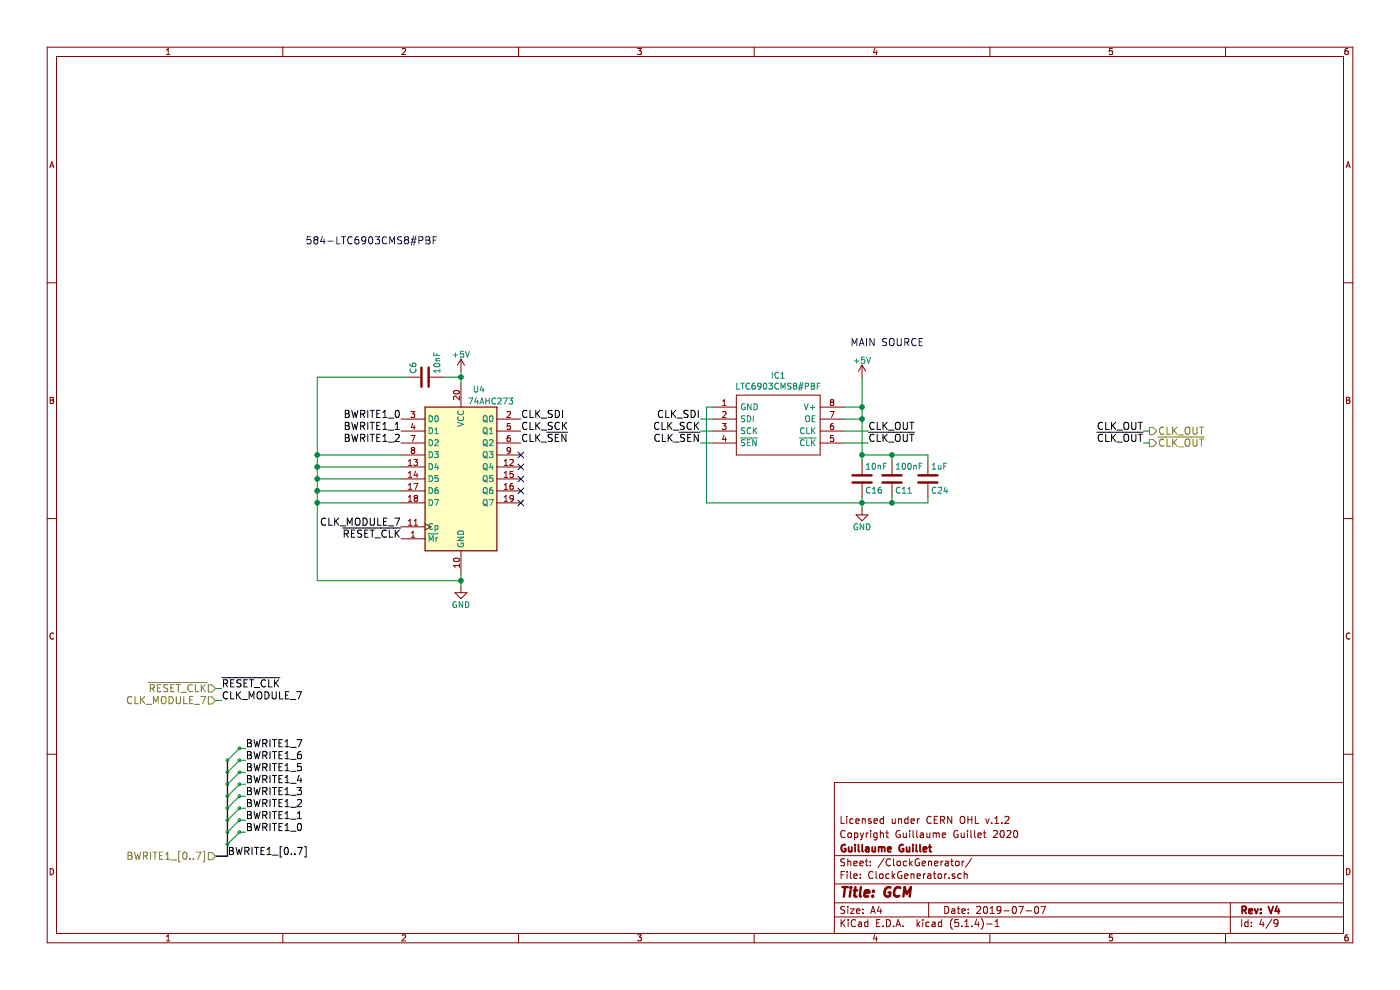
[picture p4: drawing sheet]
EESchema Schematic File Version 4
LIBS:Project_GCM-cache
EELAYER 30 0
EELAYER END
$Descr A4 11693 8268
encoding utf-8
Sheet 4 9
Title "GCM"
Date "2019-07-07"
Rev "V4"
Comp "Guillaume Guillet"
Comment1 "Copyright Guillaume Guillet 2020"
Comment2 "Licensed under CERN OHL v.1.2"
Comment3 ""
Comment4 ""
$EndDescr
$Comp
L Device:C C11
U 1 1
P 7450 4000
AR Path="/5B331E04" Ref="C11"  Part="1" 
AR Path="/5B3313A4/5B331E04" Ref="C11"  Part="1" 
F 0 "C11" H 7475 4100 50  0000 L CNN
F 1 "100nF" H 7475 3900 50  0000 L CNN
F 2 "Capacitor_SMD:C_1206_3216Metric" H 7488 3850 50  0001 C CNN
F 3 "" H 7450 4000 50  0001 C CNN
	1    7450 4000
	1    0    0    1   
$EndComp
Text Label 9550 3600 2    60   ~ 0
CLK_OUT
Text HLabel 9600 3600 2    60   Output ~ 0
CLK_OUT
Wire Wire Line
	9550 3600 9600 3600
Text Notes 2550 2050 0    60   ~ 0
584-LTC6903CMS8#PBF 
$Comp
L power:+5V #PWR065
U 1 1
P 7200 3150
AR Path="/5C673D08" Ref="#PWR065"  Part="1" 
AR Path="/5B3313A4/5C673D08" Ref="#PWR065"  Part="1" 
F 0 "#PWR065" H 7200 3000 50  0001 C CNN
F 1 "+5V" H 7200 3290 50  0000 C CNN
F 2 "" H 7200 3150 50  0001 C CNN
F 3 "" H 7200 3150 50  0001 C CNN
	1    7200 3150
	1    0    0    -1  
$EndComp
Wire Wire Line
	7050 3400 7200 3400
Wire Wire Line
	7200 3150 7200 3400
Connection ~ 7200 3400
$Comp
L power:GND #PWR066
U 1 1
P 7200 4250
AR Path="/5C674665" Ref="#PWR066"  Part="1" 
AR Path="/5B3313A4/5C674665" Ref="#PWR066"  Part="1" 
F 0 "#PWR066" H 7200 4000 50  0001 C CNN
F 1 "GND" H 7200 4100 50  0000 C CNN
F 2 "" H 7200 4250 50  0001 C CNN
F 3 "" H 7200 4250 50  0001 C CNN
	1    7200 4250
	1    0    0    -1  
$EndComp
Wire Wire Line
	7200 4150 7200 4200
Wire Wire Line
	5900 4200 7200 4200
Wire Wire Line
	5900 4200 5900 3400
Wire Wire Line
	5900 3400 5950 3400
Connection ~ 7200 4200
Wire Wire Line
	5950 3700 5850 3700
Wire Wire Line
	5850 3600 5950 3600
Wire Wire Line
	5950 3500 5850 3500
Text Label 4350 3500 0    60   ~ 0
CLK_SDI
Text Label 4350 3600 0    60   ~ 0
CLK_SCK
Text Label 4350 3700 0    60   ~ 0
CLK_~SEN
Text Label 5850 3500 2    60   ~ 0
CLK_SDI
Text Label 5850 3600 2    60   ~ 0
CLK_SCK
Text Label 5850 3700 2    60   ~ 0
CLK_~SEN
Wire Wire Line
	7050 3600 7250 3600
Wire Wire Line
	7050 3700 7250 3700
Text Label 9550 3700 2    60   ~ 0
~CLK_OUT
Text HLabel 9600 3700 2    60   Output ~ 0
~CLK_OUT
Wire Wire Line
	9550 3700 9600 3700
Text Label 7250 3700 0    60   ~ 0
~CLK_OUT
Text Label 7250 3600 0    60   ~ 0
CLK_OUT
Text Notes 7100 2900 0    60   ~ 0
MAIN SOURCE
Text Label 1850 5850 0    60   ~ 0
CLK_MODULE_7
Text Label 3350 3500 2    60   ~ 0
BWRITE1_0
Text Label 3350 3600 2    60   ~ 0
BWRITE1_1
Text Label 3350 3700 2    60   ~ 0
BWRITE1_2
$Comp
L power:+5V #PWR067
U 1 1
P 3850 3100
AR Path="/5C68BAC0" Ref="#PWR067"  Part="1" 
AR Path="/5B3313A4/5C68BAC0" Ref="#PWR067"  Part="1" 
F 0 "#PWR067" H 3850 2950 50  0001 C CNN
F 1 "+5V" H 3850 3240 50  0000 C CNN
F 2 "" H 3850 3100 50  0001 C CNN
F 3 "" H 3850 3100 50  0001 C CNN
	1    3850 3100
	1    0    0    -1  
$EndComp
$Comp
L power:GND #PWR068
U 1 1
P 3850 4900
AR Path="/5C68BAC6" Ref="#PWR068"  Part="1" 
AR Path="/5B3313A4/5C68BAC6" Ref="#PWR068"  Part="1" 
F 0 "#PWR068" H 3850 4650 50  0001 C CNN
F 1 "GND" H 3850 4750 50  0000 C CNN
F 2 "" H 3850 4900 50  0001 C CNN
F 3 "" H 3850 4900 50  0001 C CNN
	1    3850 4900
	1    0    0    -1  
$EndComp
$Comp
L Device:C C6
U 1 1
P 3550 3150
AR Path="/5C68BACC" Ref="C6"  Part="1" 
AR Path="/5B3313A4/5C68BACC" Ref="C6"  Part="1" 
F 0 "C6" H 3575 3250 50  0000 L CNN
F 1 "10nF" H 3575 3050 50  0000 L CNN
F 2 "Capacitor_SMD:C_0805_2012Metric" H 3588 3000 50  0001 C CNN
F 3 "" H 3550 3150 50  0001 C CNN
	1    3550 3150
	0    -1   -1   0   
$EndComp
Text Label 3350 4500 2    60   ~ 0
~RESET_CLK
Text Label 2050 6950 0    60   ~ 0
BWRITE1_0
Text Label 2050 6850 0    60   ~ 0
BWRITE1_1
Text Label 2050 6750 0    60   ~ 0
BWRITE1_2
Text Label 2050 6650 0    60   ~ 0
BWRITE1_3
Text Label 2050 6550 0    60   ~ 0
BWRITE1_4
Text Label 2050 6450 0    60   ~ 0
BWRITE1_5
Text Label 2050 6350 0    60   ~ 0
BWRITE1_6
Text Label 2050 6250 0    60   ~ 0
BWRITE1_7
Text HLabel 1800 7150 0    60   Input ~ 0
BWRITE1_[0..7]
Entry Wire Line
	2000 6250 1900 6350
Entry Wire Line
	2000 6350 1900 6450
Entry Wire Line
	2000 6450 1900 6550
Entry Wire Line
	2000 6550 1900 6650
Entry Wire Line
	2000 6650 1900 6750
Entry Wire Line
	2000 6750 1900 6850
Entry Wire Line
	2000 6850 1900 6950
Entry Wire Line
	2000 6950 1900 7050
Wire Bus Line
	1900 7150 1800 7150
Wire Wire Line
	2050 6250 2000 6250
Wire Wire Line
	2050 6350 2000 6350
Wire Wire Line
	2050 6450 2000 6450
Wire Wire Line
	2050 6550 2000 6550
Wire Wire Line
	2050 6650 2000 6650
Wire Wire Line
	2050 6750 2000 6750
Wire Wire Line
	2050 6850 2000 6850
Wire Wire Line
	2050 6950 2000 6950
Text Label 1900 7150 0    60   ~ 0
BWRITE1_[0..7]
Text HLabel 1800 5850 0    60   Input ~ 0
CLK_MODULE_7
Wire Wire Line
	1800 5850 1850 5850
Text Label 3350 4400 2    60   ~ 0
CLK_MODULE_7
Text Label 1850 5750 0    60   ~ 0
~RESET_CLK
Text HLabel 1800 5750 0    60   Input ~ 0
~RESET_CLK
Wire Wire Line
	1800 5750 1850 5750
Wire Wire Line
	7050 3500 7200 3500
$Comp
L Device:C C16
U 1 1
P 7200 4000
AR Path="/5C787729" Ref="C16"  Part="1" 
AR Path="/5B3313A4/5C787729" Ref="C16"  Part="1" 
F 0 "C16" H 7225 4100 50  0000 L CNN
F 1 "10nF" H 7225 3900 50  0000 L CNN
F 2 "Capacitor_SMD:C_0805_2012Metric" H 7238 3850 50  0001 C CNN
F 3 "" H 7200 4000 50  0001 C CNN
	1    7200 4000
	1    0    0    1   
$EndComp
$Comp
L Device:C C24
U 1 1
P 7750 4000
AR Path="/5C7877DC" Ref="C24"  Part="1" 
AR Path="/5B3313A4/5C7877DC" Ref="C24"  Part="1" 
F 0 "C24" H 7775 4100 50  0000 L CNN
F 1 "1uF" H 7775 3900 50  0000 L CNN
F 2 "Capacitor_SMD:C_1206_3216Metric" H 7788 3850 50  0001 C CNN
F 3 "" H 7750 4000 50  0001 C CNN
	1    7750 4000
	1    0    0    1   
$EndComp
Wire Wire Line
	7450 3850 7450 3800
Wire Wire Line
	7200 3800 7450 3800
Connection ~ 7200 3800
Wire Wire Line
	7750 3800 7750 3850
Connection ~ 7450 3800
Wire Wire Line
	7750 4200 7750 4150
Wire Wire Line
	7450 4150 7450 4200
Connection ~ 7450 4200
Connection ~ 7200 3500
Wire Wire Line
	7200 3400 7200 3500
Wire Wire Line
	7200 4200 7200 4250
Wire Wire Line
	7200 4200 7450 4200
Wire Wire Line
	7200 3800 7200 3850
Wire Wire Line
	7450 3800 7750 3800
Wire Wire Line
	7450 4200 7750 4200
Wire Wire Line
	7200 3500 7200 3800
$Comp
L Custom:LTC6903CMS8#PBF IC1
U 1 1
P 5950 3400
F 0 "IC1" H 6500 3665 50  0000 C CNN
F 1 "LTC6903CMS8#PBF" H 6500 3574 50  0000 C CNN
F 2 "SOP65P490X110-8N:SOP65P490X110-8N" H 6900 3500 50  0001 L CNN
F 3 "" H 6900 3400 50  0001 L CNN
F 4 "Programmable oscillator,1K-68MHz,SPI LTC6903CMS8#PBF, Voltage Controlled Oscillator, 1kHz - 68MHz, 8-Pin MSOP-8 3x3mm" H 6900 3300 50  0001 L CNN "Description"
F 5 "1.1" H 6900 3200 50  0001 L CNN "Height"
F 6 "Linear Technology" H 6900 3100 50  0001 L CNN "Manufacturer_Name"
F 7 "LTC6903CMS8#PBF" H 6900 3000 50  0001 L CNN "Manufacturer_Part_Number"
F 8 "5062198P" H 6900 2900 50  0001 L CNN "RS Part Number"
F 9 "http://uk.rs-online.com/web/p/products/5062198P" H 6900 2800 50  0001 L CNN "RS Price/Stock"
F 10 "5062198P" H 6900 2700 50  0001 L CNN "Mouser Part Number"
F 11 "http://uk.rs-online.com/web/p/products/5062198P" H 6900 2600 50  0001 L CNN "Mouser Price/Stock"
	1    5950 3400
	1    0    0    -1  
$EndComp
$Comp
L 74xx:74AHC273 U4
U 1 1
P 3850 4000
F 0 "U4" H 4000 4750 50  0000 C CNN
F 1 "74AHC273" H 4100 4650 50  0000 C CNN
F 2 "Package_SO:SOIC-20W_7.5x12.8mm_P1.27mm" H 3850 4000 50  0001 C CNN
F 3 "https://assets.nexperia.com/documents/data-sheet/74AHC_AHCT273.pdf" H 3850 4000 50  0001 C CNN
	1    3850 4000
	1    0    0    -1  
$EndComp
Wire Wire Line
	3850 3200 3850 3150
Wire Wire Line
	3850 3150 3700 3150
Connection ~ 3850 3150
Wire Wire Line
	3850 3150 3850 3100
Wire Wire Line
	3400 3150 2650 3150
Wire Wire Line
	2650 3150 2650 3800
Wire Wire Line
	2650 4850 3850 4850
Wire Wire Line
	3850 4850 3850 4800
Wire Wire Line
	3850 4850 3850 4900
Connection ~ 3850 4850
Wire Wire Line
	3350 3800 2650 3800
Connection ~ 2650 3800
Wire Wire Line
	2650 3800 2650 3900
Wire Wire Line
	3350 3900 2650 3900
Connection ~ 2650 3900
Wire Wire Line
	2650 3900 2650 4000
Wire Wire Line
	2650 4000 3350 4000
Connection ~ 2650 4000
Wire Wire Line
	2650 4000 2650 4100
Wire Wire Line
	3350 4100 2650 4100
Connection ~ 2650 4100
Wire Wire Line
	2650 4100 2650 4200
Wire Wire Line
	2650 4200 3350 4200
Connection ~ 2650 4200
Wire Wire Line
	2650 4200 2650 4850
NoConn ~ 4350 3800
NoConn ~ 4350 3900
NoConn ~ 4350 4000
NoConn ~ 4350 4100
NoConn ~ 4350 4200
Wire Bus Line
	1900 6350 1900 7150
$EndSCHEMATC
